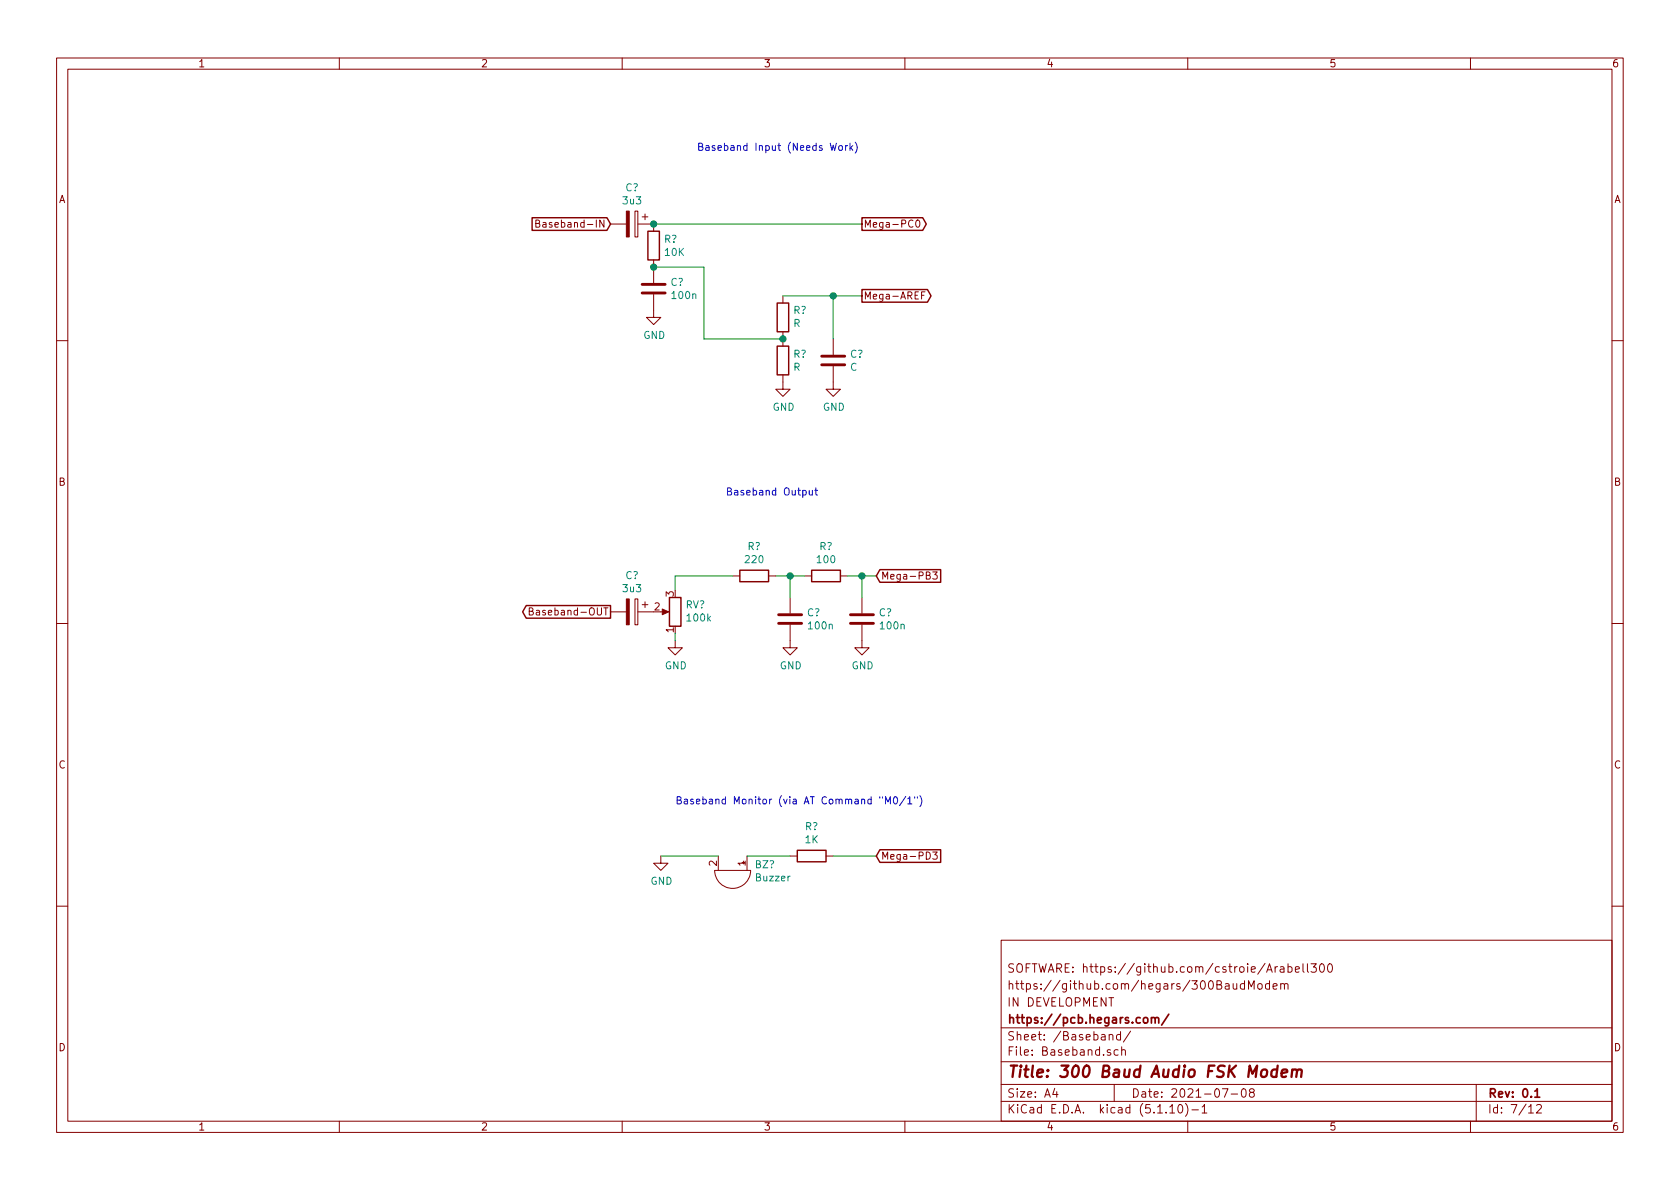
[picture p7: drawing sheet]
<svg xmlns="http://www.w3.org/2000/svg" width="297mm" height="210mm" viewBox="0 0 297 210" stroke-linecap="round" stroke-linejoin="round" font-family="sans-serif">
<g fill="none" stroke="#840000" stroke-width=".18">
<path d="M10 10.3h277v189.9h-277zM12 12.2h273v186.1h-273zM60 10.3v1.9M110 10.3v1.9M160 10.3v1.9M210 10.3v1.9M260 10.3v1.9M94.7 39.5h.6l.1-.2v-.3l-.7-.1v1.3h.5l.2-.1 .1-.4-.4-.2M107.9 39.6h2.8M112.3 37.3h.5v4.6h-.5zM112.8 39.6h2.8v1.3M113.5 38.3h1.1"/>
<path d="M114 37.8v1.1M162 39l.2-.1a.67 .67 0 0 1 .5 .6 .67 .67 0 0 1-.5 .7l-.3-.5zM115.6 52.1v4h1.2l-1.2 1.3-1.3-1.3h1.3M115.6 46v4M138.4 52.3v1.3M138.4 58.7v2.5M147.3 59.9v2.8M162.9 52.2h.5M163.6 51.6h-.7v1.3M10 60.2h2M138.4 66.3v2.5h1.3l-1.3 1.3-1.2-1.3h1.2M147.3 64.8v4h1.3l-1.3 1.3-1.3-1.3h1.3"/>
<path d="M285 60.2h2M10 110.3h2M93.6 108.1l.5-.1 .1-.4-.6-.1v1.3h.5l.2-.3v-.2l-.3-.2M107.9 108.2h2.8M112.3 105.9h.5v4.6h-.5zM112.8 108.2h2.8M113.5 106.9h1.1M114 106.4v1M116.8 108.2h1.1M119.4 113.3v1.2h1.2l-1.2 1.3-1.3-1.3h1.3M129.5 101.8h1.3M135.9 101.8h1.3"/>
<path d="M139.7 110.5v4h1.3l-1.3 1.3-1.3-1.3h1.3M139.7 105.7v2.8M142.2 101.8h1.3M148.6 101.8h1.3M152.4 110.5v4h1.3l-1.3 1.3-1.3-1.3h1.3M152.4 105.7v2.8M164.9 101.1h.8l-.4 .5 .4 .1v.6l-.2 .1-.6-.1M285 110.3h2M116.8 151.4v1.2h1.3l-1.3 1.3-1.2-1.3h1.2M126.4 153.9h6.3a3.2 3.2 0 0 1-3.2 3.2 3.2 3.2 0 0 1-3.1-3.2zM127 151.4v2.5M132.1 151.4v2.5"/>
<path d="M139.7 151.4h1.3M146 151.4h1.3M164.9 150.7h.8l-.4 .4 .4 .2v.5l-.2 .1-.6-.1M10 160.2h2M177 166.3h108v32h-108zM218 173.9l.1 .9 .4 .1 .2-.1M218.7 173.9v1M220 174l-.4-.1-.3 .3 .1 .6 .2 .1 .4-.1M220 173.4v1.5M220.8 174.9v-1.5l.4 1.1 .5-1.1v1.5M222.5 174.1l.2-.2 .4 .2 .1 .5-.2 .2-.3 .1-.2-.1zM224.5 174l-.5-.1-.3 .3 .1 .6 .2 .1 .5-.1"/>
<path d="M224.5 173.4v1.5M225.1 174.4l.7-.1-.1-.3-.4-.1-.2 .2 .1 .7h.5M225.5 170.9v1M225.9 170.9l-.4 .3M226.4 171h.5l.1 .9M226.4 174.1l.1-.1a.37 .37 0 0 1 .6 .1v.8M226.4 173.9v1M227 171.3l-.5 .1a.29 .29 0 0 0-.2 .2 .29 .29 0 0 0 .2 .3h.5M227.1 174.1l.2-.2 .4 .1v.9M227.7 171l.5-.1 .2 .3v.6l-.2 .1h-.5M227.7 170.4v1.5M229 171.4l.7-.1v-.3l-.5-.1-.2 .2 .1 .8h.6"/>
<path d="M230.4 170.4v1.3l.2 .2M231.2 170.4v1.3l.2 .2M231.8 170.4h.9l-.5 .6 .5 .1v.7l-.3 .1-.6-.1M233.5 170.5l.2-.1a.8 .8 0 0 1 .5 .8 .8 .8 0 0 1-.5 .7 .97 .97 0 0 1-.2-1.4zM234.9 170.6l.2-.2a.81 .81 0 0 1 .6 .6 .81 .81 0 0 1-.3 .9h-.2a.79 .79 0 0 1-.3-1.3zM285 160.2h2M60 198.3v1.9M110 198.3v1.9M160 198.3v1.9M177 194.8h108M177 191.8h108M177 187.8h108"/>
<path d="M177 181.8h108M186.5 192.5l-.4 1h1M186.8 193v1M196.1 183.1l.1-.1a.37 .37 0 0 1 .6 .1v.8M196.1 182.9v1M196.3 185.7a.37 .37 0 0 0-.5 .1v.2l.5 .2 .1 .1-.2 .3-.4-.1M197 191.8v3M197.7 185.7l-.4-.1-.3 .3 .1 .6 .2 .1 .4-.1M198.1 183l-.4-.1-.3 .3 .1 .6 .2 .1 .4-.1M198.1 182.4v1.5M198.3 185.7h.1a.37 .37 0 0 1 .6 .1v.8M198.3 185.1v1.5"/>
<path d="M199.9 182.3l-1.3 2M206.8 195.8l.5-.5v1.5M206.8 196.8h.9M208.5 195.4l.1-.1a.8 .8 0 0 1 .5 .8 .8 .8 0 0 1-.5 .7 1 1 0 0 1-.1-1.4zM209.6 195.1a1.71 1.71 0 0 1 0 2.3M210 198.3v1.9M210.7 196.3h1.2M212.5 195.8l.5-.5v1.5M212.5 196.8h.9M216.1 192.5h1l-.6 1.5M217.7 193.5h1.1M219.6 192.7l.4-.2a.94 .94 0 0 1 0 1.5 .82 .82 0 0 1-.4-1.3z"/>
<path d="M221.2 193.2l-.3-.3 .1-.2 .2-.2 .4 .1 .2 .2-.1 .2-.6 .2a.48 .48 0 0 0-.1 .7l.2 .1 .5-.1a.48 .48 0 0 0-.1-.7h-.1M260 198.3v1.9M261 191.8v6.5M270.3 195.8l.4-.5v1.5M270.3 196.8h.8M271.7 195.5l.2-.2h.4l.2 .5-.9 1h.9"/>
</g>
<path d="M203.6 179.9v1M206.7 179.3l-1.3 2M202.2 180.1l.3-.2 .4 .2v.5l-.1 .2-.3 .1-.3-.1zM203.6 180.1l.1-.1a.37 .37 0 0 1 .5 .1v.8M204.2 180.1l.2-.2 .4 .1 .1 .9M271.4 193l.4-.5v1.5M271.4 194h.8" fill="none" stroke="#840000" stroke-width=".3"/>
<path d="M225.8 189.2a.68 .68 0 0 0-1 .3v.8l.3 .1 .6-.1M225.9 188.4l-.2 2M226.6 189.8l1-.2-.1-.4-.5-.1-.4 .3v.9l.2 .1 .6-.1M228.5 189.3a.52 .52 0 0 1 .8 .1l-.1 1M228.5 189.1l-.2 1.3M229.3 189.4l.3-.3 .5 .1-.1 1.2" fill="none" stroke="#840000" stroke-width=".41"/>
<g fill="none" stroke="#840000" stroke-width=".25">
<path d="M94.1 38.5h13.2l.6 1.1-.6 1.1h-13.2zM152.4 38.5h10.7l.7 1.1-.7 1.1h-10.7zM114.6 40.9h2v5.1h-2zM137.4 53.6h2v5.1h-2zM152.4 51.2h11.6l.6 1.1-.6 1.1h-11.6zM137.4 61.2h2v5.1h-2zM93 107.1h14.9v2.2h-14.9l-.6-1.1zM118.4 105.7h2v5h-2zM130.8 100.8h5.1v2.1h-5.1zM143.5 100.8h5.1v2.1h-5.1zM155.6 100.7h10.7v2.3h-10.7l-.7-1.2zM141 150.4h5v2h-5z"/>
<path d="M155.6 150.3h10.7v2.2h-10.7l-.7-1.1z"/>
</g>
<g fill="#840000" stroke="#840000" stroke-width=".18">
<path d="M117.1 107.7l1.1 .5-1.1 .5z"/>
<path d="M110.7 37.3h.6v4.6h-.6z"/>
<path d="M110.7 105.9h.6v4.6h-.6z"/>
</g>
<path d="M113.5 51.8h4.1M113.5 50.3h4.1M145.3 64.5h4.1M145.3 63h4.1M137.7 110.2h4M137.7 108.7h4M150.4 110.2h4M150.4 108.7h4" fill="none" stroke="#840000" stroke-width=".51"/>
<g fill="none" stroke="#008400" stroke-width=".18">
<path d="M115.6 39.6h36.8M115.6 47.2h8.9v12.7h13.9M138.4 52.3h14M147.3 52.3v7.6M119.4 112v1.3M129.5 101.8h-10.1v2.6M137.2 101.8h5M139.7 101.8v3.9M149.9 101.8h5M152.4 101.8v3.9M116.8 151.4h10.2M132.1 151.4h7.6"/>
<path d="M147.3 151.4h7.6"/>
</g>
<g fill="none" stroke="#0000c2" stroke-width=".18">
<path d="M146.8 25.3l.3 1.3 .2-.9 .3 .9 .3-1.3M148.4 25.8l.3-.1 .2 .2-.1 .6-.3 .1-.2-.2zM149.5 25.7v.9M149.9 25.7l-.4 .3M150.3 25.3v1.3M150.4 26.1l.4 .5M150.8 25.7l-.5 .5M151.2 25.1a1.47 1.47 0 0 1 0 2M143.1 86.7l.1 .8h.3l.1-.1M143.6 86.7v.8M144.1 86.7h.5M144.2 86.3v1.1l.4 .1"/>
<path d="M155.5 140.9v.2M156 140.9v.2M156.6 142.2v-1.3l.4 .9 .4-.9v1.3M158.1 141l.2-.1a.67 .67 0 0 1 .4 .6 .67 .67 0 0 1-.4 .7l-.3-.5zM160.1 140.8l-1 1.7M160.5 141.2l.4-.3v1.3M160.5 142.2h.7M161.7 140.9v.2M162.2 140.9v.2M162.6 140.7a1.47 1.47 0 0 1 0 1.9"/>
</g>
<g fill="#008400" stroke="#008400" stroke-width=".25">
<circle cx="115.6" cy="39.6" r=".51"/>
<circle cx="138.4" cy="59.9" r=".51"/>
<circle cx="139.7" cy="101.8" r=".51"/>
<circle cx="115.6" cy="47.2" r=".51"/>
<circle cx="147.3" cy="52.3" r=".51"/>
<circle cx="152.4" cy="101.8" r=".51"/>
</g>
<text font-size="2.8" fill="#840000" x="178" y="190.5">Title: 300 Baud Audio FSK Modem</text>
<g font-size="2.1" fill="#840000">
<text x="178" y="172">SOFTWARE: https://github.com/cstroie/Arabell300</text>
<text x="178" y="178">IN DEVELOPMENT</text>
<text x="178" y="175">https://github.com/hegars/300BaudModem</text>
<text x="178" y="184">Sheet: /Baseband/</text>
<text x="178" y="181">https://pcb.hegars.com/</text>
<text x="178" y="186.7">File: Baseband.sch</text>
<text x="178" y="196.9">KiCad E.D.A. kicad (5.1.10)-1</text>
<text x="178" y="194.1">Size: A4</text>
<text x="200" y="194.1">Date: 2021-07-08</text>
<text x="263" y="194.1">Rev: 0.1</text>
<text x="263" y="196.9">Id: 7/12</text>
</g>
<g font-size="1.8" fill="#840000">
<text x="35" y="11.9">1</text>
<text x="85" y="11.9">2</text>
<text x="135" y="11.9">3</text>
<text x="185" y="11.9">4</text>
<text x="235" y="11.9">5</text>
<text x="285" y="11.9">6</text>
<text x="10.4" y="35.9">A</text>
<text x="285.4" y="35.9">A</text>
<text x="96.3" y="40.3">Baseband-IN</text>
<text x="152.7" y="40.3">Mega-PC0</text>
<text x="152.7" y="53">Mega-AREF</text>
<text x="10.4" y="85.9">B</text>
<text x="285.4" y="85.9">B</text>
<text x="115.7" y="107.9">2</text>
<text x="119.1" y="105.5" transform="rotate(-90 119.1 105.5)">3</text>
<text x="155.7" y="102.5">Mega-PB3</text>
<text x="94.9" y="108.8">Baseband-OUT</text>
<text x="119.1" y="111.9" transform="rotate(-90 119.1 111.9)">1</text>
<text x="10.4" y="135.9">C</text>
<text x="285.4" y="135.9">C</text>
<text x="126.7" y="153.1" transform="rotate(-90 126.7 153.1)">2</text>
<text x="131.8" y="153.1" transform="rotate(-90 131.8 153.1)">1</text>
<text x="155.7" y="152">Mega-PD3</text>
<text x="10.4" y="185.9">D</text>
<text x="285.4" y="185.9">D</text>
<text x="35" y="199.9">1</text>
<text x="85" y="199.9">2</text>
<text x="135" y="199.9">3</text>
<text x="185" y="199.9">4</text>
<text x="235" y="199.9">5</text>
<text x="285" y="199.9">6</text>
</g>
<g font-size="1.8" fill="#0000c2">
<text x="123.2" y="26.7">Baseband Input (Needs Work)</text>
<text x="128.3" y="87.6">Baseband Output</text>
<text x="119.4" y="142.2">Baseband Monitor (via AT Command &quot;M0/1&quot;)</text>
</g>
<g font-size="1.8" fill="#008484">
<text x="110.6" y="33.8">C?</text>
<text x="110.2" y="36.1">3u3</text>
<text x="117.4" y="42.9">R?</text>
<text x="117.6" y="45.3">10K</text>
<text x="118.6" y="50.6">C?</text>
<text x="118.9" y="52.9">100n</text>
<text x="113.7" y="59.9">GND</text>
<text x="140.3" y="55.5">R?</text>
<text x="140.3" y="57.8">R</text>
<text x="140.3" y="63.3">R?</text>
<text x="140.3" y="65.6">R</text>
<text x="150.3" y="63.3">C?</text>
<text x="150.3" y="65.6">C</text>
<text x="136.6" y="72.6">GND</text>
<text x="145.5" y="72.6">GND</text>
<text x="131.9" y="99.6">220</text>
<text x="132.2" y="97.3">R?</text>
<text x="144.6" y="99.6">100</text>
<text x="144.9" y="97.3">R?</text>
<text x="110.2" y="104.7">3u3</text>
<text x="110.6" y="102.4">C?</text>
<text x="121.2" y="107.6">RV?</text>
<text x="121.6" y="109.9">100k</text>
<text x="142.7" y="109">C?</text>
<text x="143.1" y="111.3">100n</text>
<text x="155.4" y="109">C?</text>
<text x="155.8" y="111.3">100n</text>
<text x="117.6" y="118.4">GND</text>
<text x="137.9" y="118.4">GND</text>
<text x="150.6" y="118.4">GND</text>
<text x="142.3" y="146.8">R?</text>
<text x="142.4" y="149.1">1K</text>
<text x="133.6" y="153.5">BZ?</text>
<text x="133.8" y="155.8">Buzzer</text>
<text x="115" y="156.5">GND</text>
</g>
</svg>
